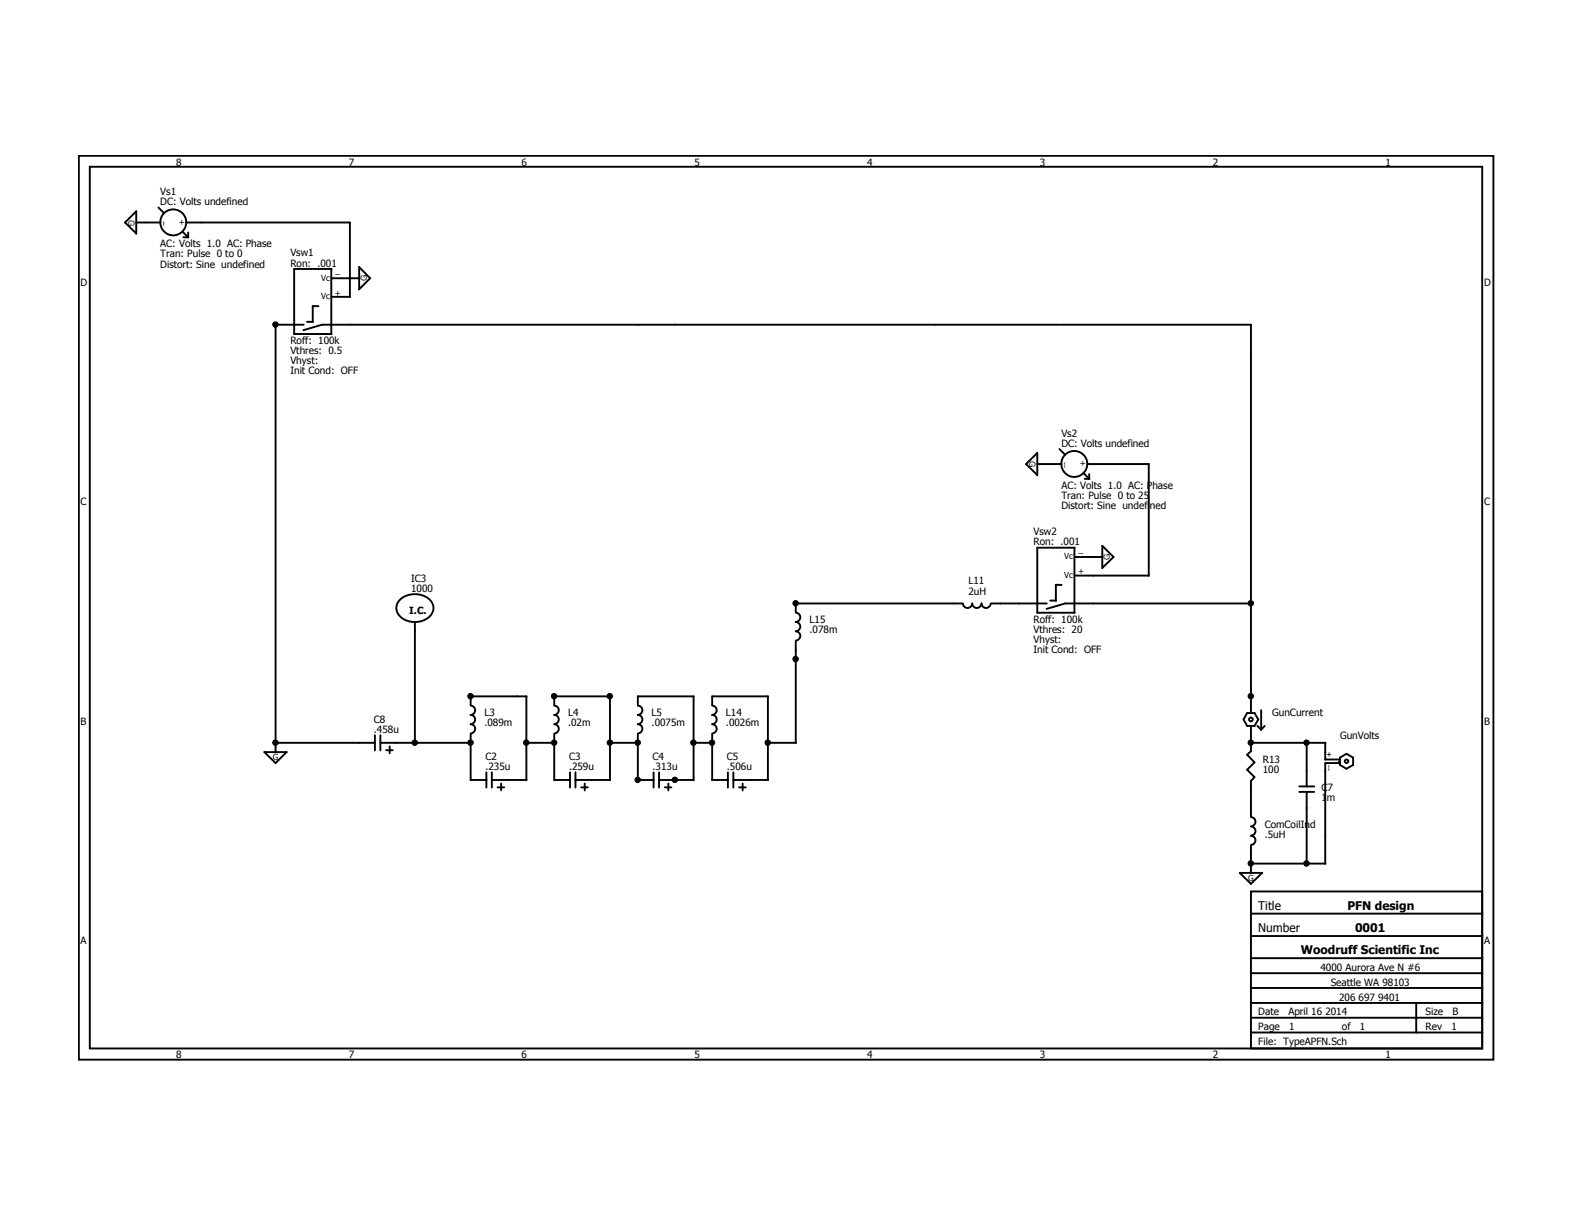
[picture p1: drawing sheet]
<svg xmlns="http://www.w3.org/2000/svg" width="279mm" height="216mm" viewBox="0 0 279 216" stroke-linecap="round" stroke-linejoin="round" font-family="sans-serif">
<g fill="none" stroke="#000" stroke-width=".34">
<path d="M14 27.7h251.4v160.6h-251.4zM16 29.6h247.4v156.7h-247.4zM24.2 39.5h4.3M28.2 36.9l1 1M33.1 39.5h29.1M62.2 39.5v13.3M24.2 41.5l-2-2 2-2v4M32.5 41.2l.9 1M32.6 42.2h.9M33.4 41.3v.9M52.3 59.4h6.6M54 57.7h-5v76"/>
<path d="M54.6 57.2h1M56.6 54.4h-1v2.8M58.9 49.4h5M58.9 47.8v11.6M58.9 52.7h3.3M58.9 47.8h-6.6v11.6M63.8 51.4l2-2-2-1.9v3.9M222.3 57.7v68.9M222.4 57.7h-165.2l-3.3 1M188.3 79.8l1 1M184.4 84.4l-2-1.9 2-2v4M184.4 82.5h4.3"/>
<path d="M191 97.3v11.6M191 99h5M191 97.3h-6.6v11.6M192.6 84.1l1 1M192.8 85.1h.8M193.3 82.5h10.9M193.6 84.2v.9M204.2 82.5v19.8M71.2 106.5a4 4 0 0 1 5.5 .5 2.22 2.22 0 0 1-1.5 3.3 3.6 3.6 0 0 1-4.7-1.7 2.02 2.02 0 0 1 .7-2.1zM73.7 110.5v21.5M141.4 108.9a.83 .83 0 0 1 .8 .8 .83 .83 0 0 1-.8 .8 .83 .83 0 0 1 .8 .9 .83 .83 0 0 1-.8 .8 .83 .83 0 0 1 .8 .8 .83 .83 0 0 1-.8 .8M141.4 114v18"/>
<path d="M171 107.2h-29.6v1.6M171.2 107.2a.83 .83 0 0 0 .8 .8 .83 .83 0 0 0 .8-.8 .83 .83 0 0 0 .8 .8 .83 .83 0 0 0 .9-.8 .83 .83 0 0 0 .8 .8 .83 .83 0 0 0 .8-.8M176.3 107.2h9.8M184.4 108.9h6.6M186.6 106.7h1.1M188.7 103.9h-1v2.9M191 102.3h13.2M195.9 100.9l2-1.9-2-2v4M222.4 107.2h-33.1l-3.3 1M49 132h17.7M50.9 133.6l-1.9 2-2-2h4M66.6 130.6v2.7"/>
<path d="M67.6 132h16.1M67.6 130.6v2.7M68.6 133.3h1.2M69.3 132.6v1.3M83.7 125.4a.83 .83 0 0 1 .8 .8 .83 .83 0 0 1-.8 .8 .83 .83 0 0 1 .8 .9 .83 .83 0 0 1-.8 .8 .83 .83 0 0 1 .8 .8 .83 .83 0 0 1-.8 .8M83.7 138.6h2.8M83.7 125.3v-1.6h9.9v14.9M83.7 130.5v8.1M86.4 137.2v2.8M87.4 138.6h6.2M87.4 137.2v2.8M88.4 139.9h1.2"/>
<path d="M89.1 139.2v1.3M93.6 132h5M98.5 125.4a.83 .83 0 0 1 .8 .8 .83 .83 0 0 1-.8 .8 .83 .83 0 0 1 .8 .9 .83 .83 0 0 1-.8 .8 .83 .83 0 0 1 .8 .8 .83 .83 0 0 1-.8 .8M98.5 138.6h2.8M98.5 130.5v8.1M101.3 137.2v2.8M102.3 138.6h6.2M102.3 137.2v2.8M103.3 139.9h1.2M103.9 139.2v1.3M108.4 132h5M108.4 123.7v14.9"/>
<path d="M108.5 123.7h-10v1.6M113.4 125.4a.83 .83 0 0 1 .8 .8 .83 .83 0 0 1-.8 .8 .83 .83 0 0 1 .8 .9 .83 .83 0 0 1-.8 .8 .83 .83 0 0 1 .8 .8 .83 .83 0 0 1-.8 .8M113.4 138.6h2.8M113.4 130.5v8.1M116.2 137.2v2.8M117.1 138.6h6.2M117.1 137.2v2.8M118.2 139.9h1.1M118.8 139.2v1.3M123.3 132h3.3M123.3 123.7v14.9M123.3 123.7h-9.9v1.6"/>
<path d="M126.6 125.4a.83 .83 0 0 1 .8 .8 .83 .83 0 0 1-.8 .8 .83 .83 0 0 1 .8 .9 .83 .83 0 0 1-.8 .8 .83 .83 0 0 1 .8 .8 .83 .83 0 0 1-.8 .8M126.6 138.6h2.8M126.6 130.5v8.1M129.4 137.2v2.8M130.3 138.6h6.2M130.3 137.2v2.8M131.4 139.9h1.1M132 139.2v1.3M136.5 132h5M136.5 123.7v14.9M136.5 123.7h-9.9v1.6M222.3 129.2v4.3"/>
<path d="M222.3 133.5l-.6 .6 1.3 1.4-1.3 1.3 1.3 1.3-.7 .7v6.3M222.3 132h13.3M223 126.7l.6 1.1-.6 1.2M223 126.7h-1.3l-.7 1.1 .7 1.2h1.3M223.5 129l.7 .7 .6-.7M224.2 126.2v3.5M230.9 139.7h2.7M232.2 132v7.8M235.5 135h2.7M235.5 132v3M238.2 136v-1.4l1.1-.7 1.2 .7v1.4M238.2 135.9l1.1 .7 1.2-.7"/>
<path d="M238.2 135.6h-2.7v17.9M220.3 155.1h4.1l-2.1 2zM222.3 158.4h41.1v27.9h-41.1zM222.3 145.2a.83 .83 0 0 1 .8 .8 .83 .83 0 0 1-.8 .9 .83 .83 0 0 1 .8 .8 .83 .83 0 0 1-.8 .8 .83 .83 0 0 1 .8 .8 .83 .83 0 0 1-.8 .9M222.3 150.3v4.9M222.3 153.5h13.3M230.9 140.7h2.7M232.2 140.7v12.8M222.3 162.3h41.2M222.3 166.3h41.2M222.3 170.3h41.2M222.3 172.9h41.2"/>
<path d="M222.3 175.6h41.2M222.3 178.2h41.2M251.7 178.2v5.3M222.3 180.8h41.2M222.3 183.5h41.2"/>
<circle cx="30.8" cy="39.5" r="2.31"/>
<circle cx="190.9" cy="82.4" r="2.31"/>
<circle cx="222.3" cy="127.8" r=".34"/>
<circle cx="239.3" cy="135.3" r=".32"/>
</g>
<circle cx="238" cy="135.3" r=".17" fill="#000"/>
<g fill="#000">
<circle cx="49" cy="57.7" r=".49"/>
<circle cx="141.4" cy="107.2" r=".49"/>
<circle cx="141.4" cy="117.1" r=".49"/>
<circle cx="222.3" cy="107.2" r=".49"/>
<circle cx="49" cy="132" r=".49"/>
<circle cx="73.7" cy="132" r=".49"/>
<circle cx="83.6" cy="123.7" r=".49"/>
<circle cx="83.6" cy="132" r=".49"/>
<circle cx="93.5" cy="132" r=".49"/>
<circle cx="98.5" cy="123.7" r=".49"/>
<circle cx="98.5" cy="132" r=".49"/>
<circle cx="108.4" cy="123.7" r=".49"/>
<circle cx="108.4" cy="132" r=".49"/>
<circle cx="113.3" cy="132" r=".49"/>
<circle cx="113.3" cy="138.6" r=".49"/>
<circle cx="120" cy="138.6" r=".49"/>
<circle cx="123.3" cy="132" r=".49"/>
<circle cx="126.6" cy="132" r=".49"/>
<circle cx="136.5" cy="132" r=".49"/>
<circle cx="222.3" cy="123.7" r=".49"/>
<circle cx="222.3" cy="132" r=".49"/>
<circle cx="232.2" cy="132" r=".49"/>
<circle cx="222.3" cy="153.4" r=".49"/>
<circle cx="232.2" cy="153.4" r=".49"/>
</g>
<g fill="none" stroke="#000" stroke-width=".18">
<circle cx="49" cy="57.7" r=".49"/>
<circle cx="141.4" cy="107.2" r=".49"/>
<circle cx="141.4" cy="117.1" r=".49"/>
<circle cx="222.3" cy="107.2" r=".49"/>
<circle cx="49" cy="132" r=".49"/>
<circle cx="73.7" cy="132" r=".49"/>
<circle cx="83.6" cy="123.7" r=".49"/>
<circle cx="83.6" cy="132" r=".49"/>
<circle cx="93.5" cy="132" r=".49"/>
<circle cx="98.5" cy="123.7" r=".49"/>
<circle cx="98.5" cy="132" r=".49"/>
<circle cx="108.4" cy="123.7" r=".49"/>
<circle cx="108.4" cy="132" r=".49"/>
<circle cx="113.3" cy="132" r=".49"/>
<circle cx="113.3" cy="138.6" r=".49"/>
<circle cx="120" cy="138.6" r=".49"/>
<circle cx="123.3" cy="132" r=".49"/>
<circle cx="126.6" cy="132" r=".49"/>
<circle cx="136.5" cy="132" r=".49"/>
<circle cx="222.3" cy="123.7" r=".49"/>
<circle cx="222.3" cy="132" r=".49"/>
<circle cx="232.2" cy="132" r=".49"/>
<circle cx="222.3" cy="153.4" r=".49"/>
<circle cx="232.2" cy="153.4" r=".49"/>
</g>
<g font-size="2.1">
<text x="223.6" y="161.6">Title</text>
<text x="239.5" y="161.6">PFN design</text>
<text x="223.6" y="165.6">Number</text>
<text x="240.8" y="165.6">0001</text>
<text x="231.2" y="169.5">Woodruff Scientific Inc</text>
</g>
<g font-size="1.8">
<text x="31.3" y="29.4">8</text>
<text x="62" y="29.4">7</text>
<text x="92.7" y="29.4">6</text>
<text x="123.4" y="29.4">5</text>
<text x="154.1" y="29.4">4</text>
<text x="184.8" y="29.4">3</text>
<text x="215.6" y="29.4">2</text>
<text x="246.3" y="29.4">1</text>
<text x="28.5" y="34.7">Vs1</text>
<text x="28.5" y="36.4">DC: Volts undefined</text>
<text x="28.5" y="43.9">AC: Volts 1.0 AC: Phase</text>
<text x="28.5" y="45.7">Tran: Pulse 0 to 0</text>
<text x="28.5" y="47.5">Distort: Sine undefined</text>
<text x="51.6" y="45.6">Vsw1</text>
<text x="51.6" y="47.4">Ron: .001</text>
<text x="14.3" y="50.8">D</text>
<text x="263.8" y="50.8">D</text>
<text x="51.6" y="61.1">Roff: 100k</text>
<text x="51.6" y="62.9">Vthres: 0.5</text>
<text x="51.6" y="64.7">Vhyst:</text>
<text x="51.6" y="66.5">Init Cond: OFF</text>
<text x="188.6" y="77.6">Vs2</text>
<text x="188.6" y="79.4">DC: Volts undefined</text>
<text x="14.3" y="89.8">C</text>
<text x="188.6" y="86.8">AC: Volts 1.0 AC: Phase</text>
<text x="188.6" y="88.6">Tran: Pulse 0 to 25</text>
<text x="263.8" y="89.8">C</text>
<text x="183.7" y="95.1">Vsw2</text>
<text x="188.6" y="90.5">Distort: Sine undefined</text>
<text x="183.7" y="96.9">Ron: .001</text>
<text x="73.1" y="103.3">IC3</text>
<text x="73.1" y="105.2">1000</text>
<text x="172.1" y="103.8">L11</text>
<text x="172.1" y="105.7">2uH</text>
<text x="72.7" y="109.1">I.C.</text>
<text x="143.9" y="110.7">L15</text>
<text x="143.9" y="112.6">.078m</text>
<text x="183.7" y="110.6">Roff: 100k</text>
<text x="183.7" y="112.4">Vthres: 20</text>
<text x="183.7" y="114.2">Vhyst:</text>
<text x="183.7" y="116">Init Cond: OFF</text>
<text x="14.3" y="128.8">B</text>
<text x="66.5" y="128.4">C8</text>
<text x="66.5" y="130.3">.458u</text>
<text x="86.1" y="127.3">L3</text>
<text x="86.1" y="129.1">.089m</text>
<text x="101" y="127.3">L4</text>
<text x="101" y="129.1">.02m</text>
<text x="115.8" y="127.3">L5</text>
<text x="115.8" y="129.1">.0075m</text>
<text x="129" y="127.3">L14</text>
<text x="129" y="129.1">.0026m</text>
<text x="226.1" y="127.3">GunCurrent</text>
<text x="238.2" y="131.4">GunVolts</text>
<text x="263.8" y="128.8">B</text>
<text x="86.3" y="135">C2</text>
<text x="86.3" y="136.9">.235u</text>
<text x="101.1" y="135">C3</text>
<text x="101.1" y="136.9">.259u</text>
<text x="116" y="135">C4</text>
<text x="116" y="136.9">.313u</text>
<text x="129.2" y="135">C5</text>
<text x="129.2" y="136.9">.506u</text>
<text x="224.5" y="135.6">R13</text>
<text x="224.5" y="137.3">100</text>
<text x="234.9" y="140.5">C7</text>
<text x="234.9" y="142.3">1m</text>
<text x="224.8" y="147.1">ComCoilInd</text>
<text x="224.8" y="148.9">.5uH</text>
<text x="14.3" y="167.7">A</text>
<text x="263.8" y="167.7">A</text>
<text x="234.7" y="172.5">4000 Aurora Ave N #6</text>
<text x="236.5" y="175.2">Seattle WA 98103</text>
<text x="238" y="177.8">206 697 9401</text>
<text x="223.6" y="180.4">Date</text>
<text x="223.6" y="183.1">Page</text>
<text x="223.6" y="185.7">File: TypeAPFN.Sch</text>
<text x="229" y="180.4">April 16 2014</text>
<text x="229.2" y="183.1">1</text>
<text x="238.5" y="183.1">of</text>
<text x="241.7" y="183.1">1</text>
<text x="253.4" y="180.4">Size</text>
<text x="253.4" y="183.1">Rev</text>
<text x="258" y="183.1">1</text>
<text x="258.2" y="180.4">B</text>
<text x="31.3" y="188">8</text>
<text x="62" y="188">7</text>
<text x="92.7" y="188">6</text>
<text x="123.4" y="188">5</text>
<text x="154.1" y="188">4</text>
<text x="184.8" y="188">3</text>
<text x="215.6" y="188">2</text>
<text x="246.3" y="188">1</text>
</g>
<g font-size="1.5">
<text x="22.9" y="39" transform="rotate(90 22.9 39)">G</text>
<text x="28.7" y="39.2" transform="rotate(90 28.7 39.2)">--</text>
<text x="31.8" y="40">+</text>
<text x="57.1" y="49.9">Vc</text>
<text x="57.1" y="53.2">Vc</text>
<text x="59.5" y="52.5">+</text>
<text x="59.6" y="49.2">--</text>
<text x="65.2" y="49.9" transform="rotate(-90 65.2 49.9)">G</text>
<text x="183" y="82" transform="rotate(90 183 82)">G</text>
<text x="188.8" y="82.2" transform="rotate(90 188.8 82.2)">--</text>
<text x="191.9" y="82.9">+</text>
<text x="189.1" y="99.4">Vc</text>
<text x="191.6" y="98.8">--</text>
<text x="197.3" y="99.4" transform="rotate(-90 197.3 99.4)">G</text>
<text x="189.1" y="102.7">Vc</text>
<text x="191.6" y="102.1">+</text>
<text x="48.5" y="135.1">G</text>
<text x="235.7" y="136" transform="rotate(90 235.7 136)">--</text>
<text x="235.8" y="133.6" transform="rotate(90 235.8 133.6)">+</text>
<text x="221.8" y="156.5">G</text>
</g>
</svg>
